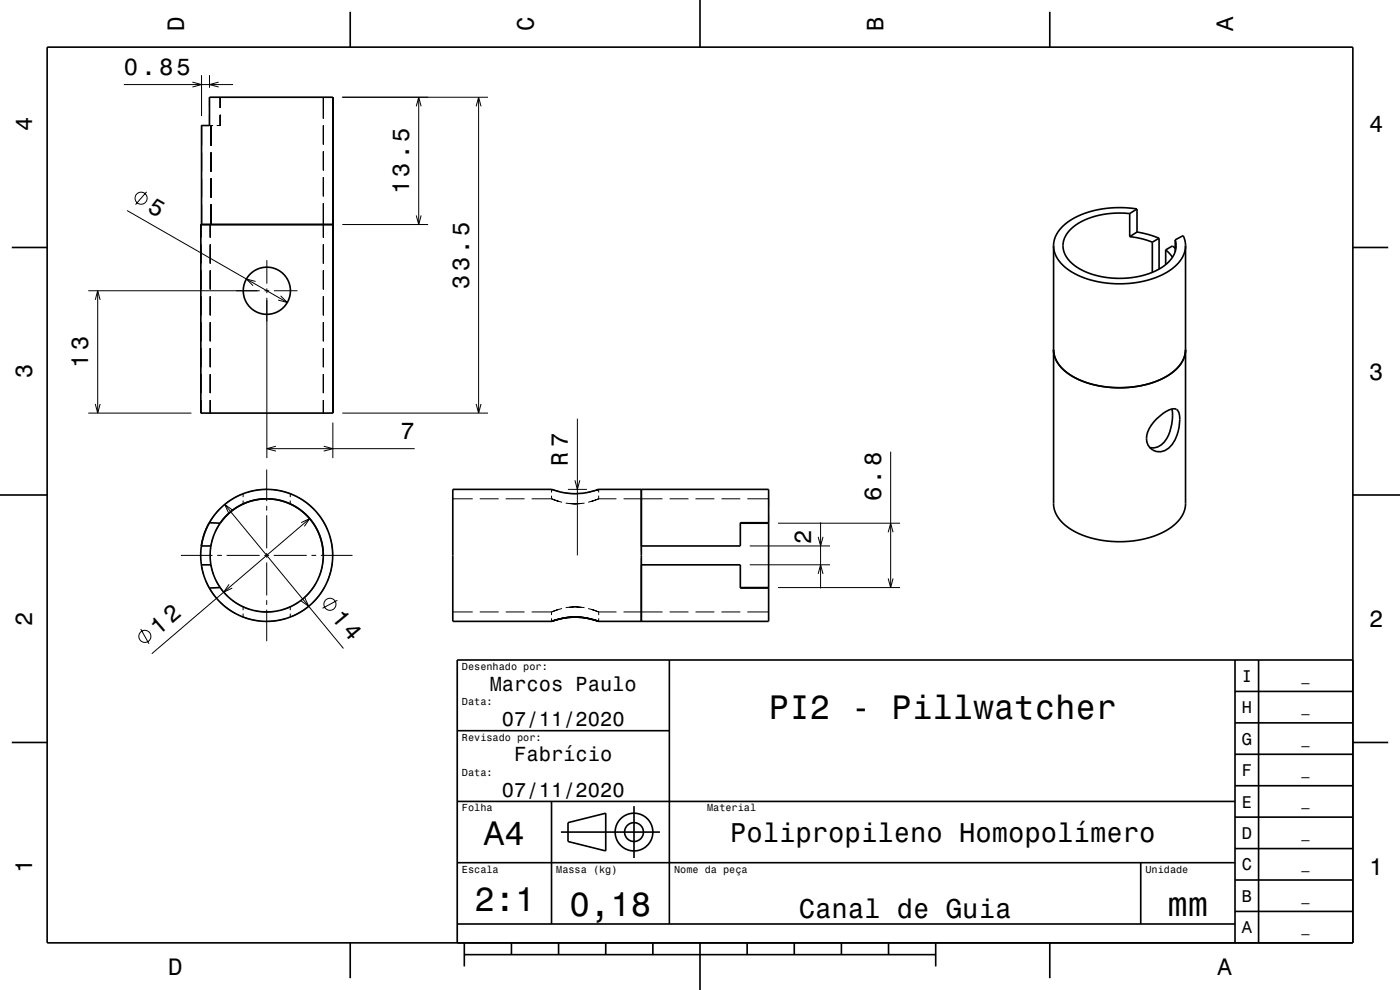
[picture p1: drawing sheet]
<svg xmlns="http://www.w3.org/2000/svg" width="297mm" height="210mm" viewBox="0 0 297 210" stroke-linecap="round" stroke-linejoin="round" font-family="sans-serif">
<g fill="none" stroke="#000" stroke-width=".21">
<path d="M26.3 17.9h23.1M40.8 17.4l2 .5-2 .6M42.8 15.9v8.7M44.4 15.9v2.7M46.4 17.4l-2 .5 2 .6M42.8 26.6v4.3M42.8 32.4v4M42.8 37.9v4M44.4 20.6v2.3M44.4 24.4v2.2h.8M44.8 26.6v4.3M44.8 32.4v4"/>
<path d="M44.8 37.9v4M46.7 24.4v2.2h-.7M46.7 20.6v2.3M68.6 20.6v4.5M68.6 26.6v4M68.6 32.1v4M68.6 37.6v4M72.6 20.6h30.9M88.3 22.6l.5-2 .5 2M88.8 20.6v27M101 22.6l.5-2 .5 2M101.5 20.6v67"/>
<path d="M27 44.7l33.9 19.5M31.1 40.7l-2.3 2.7M42.6 47.6v2.8M42.6 51.9v4M42.6 57.4v4M42.8 43.4v4.2M44.6 47.6v2.8M44.6 51.9v4M44.6 57.4v4M44.8 43.4v4.2M54.2 59.7l-1.9-.5 1.4 1.4M56.6 55.2v5"/>
<path d="M68.6 43.1v7.3M68.6 51.9v4M68.6 57.4v4M72.6 47.6h18.2M88.3 45.7l.5 1.9 .5-1.9M18.7 61.7h36.4M20.2 63.6l.5-1.9 .5 1.9M20.7 61.7v25.9M42.6 62.9v4M42.6 68.4v4M42.6 73.9v4M42.6 79.4v4"/>
<path d="M44.6 62.9v4M44.6 68.4v4M44.6 73.9v4M44.6 79.4v4M56.1 61.7h1M56.6 61.2v1M56.6 63.2v34M58.1 61.7h5M59.5 62.8l1.4 1.4-1.9-.5M68.6 62.9v4M68.6 68.4v4M68.6 73.9v4"/>
<path d="M68.6 79.4v4M18.7 87.6h21.9M20.2 85.7l.5 1.9 .5-1.9M42.6 84.9v2.7M44.6 84.9v2.7M56.6 99.6v6.7M56.6 95.2h31.4M58.5 94.7l-1.9 .5 1.9 .5M68.6 84.9v2.7M68.7 94.7l1.9 .5-1.9 .5M70.6 89.6v7.6M72.6 87.6h30.9"/>
<path d="M101 85.7l.5 1.9 .5-1.9M122.5 88.8v29M188.9 95.8v28.8M38.4 117.8h6.7M42.7 119.8l.4 2M44.7 119.8l.5 1.9M45.2 114.1l-.5 1.7M46.1 117.8h1M46.7 107.9l-1.2 1.3-1.1 1.7M46.7 111l-1 1.7M47.7 107l25.2 30.6M48.1 117.8h7"/>
<path d="M49.3 108.2l-1.6-1.2 .8 1.8M51.2 104.9l-1.8 .9-1.6 1.1M51.6 104.7v.8M51.6 106.2v.7M56.1 117.8h1M56.5 103.8l-1.9 .2-2 .4M56.6 107.3v1M56.6 109.3v7M56.6 117.3v1M56.6 119.3v7M58 103.9l2 .3 1.9 .7M58.1 117.8h7"/>
<path d="M61.6 104.7v.8M61.6 106.2v.7M63.3 105.5l1.6 1.1 1.6 1.3M63.9 110.9l1.8-.9-1.1 1.7M65.7 110l-33.5 28.7M66.1 117.8h1M67.5 109l1.1 1.6 .9 1.8M68.1 117.8h6.7M68.6 118.5a12.1 12.1 0 0 1-.9 3.9M68.6 117.8v.1M70 113.8l.4 2 .2 2M70.5 119.3l-.4 1.9-.6 1.9"/>
<path d="M96.1 105.8h4.2M101.8 105.8h4M107.3 105.8h4M117 105.1v.7h-4.2M118.5 104.3l-1.5-.5v.7M118.6 106.4l-1.6-.6 2.2 .7M120 104.6l3.1 .1M120 106.7l2 .2M120.5 103.8h4M120.7 106.8l1.3 .1M122 101.9l.5 1.9 .5-1.9M123.3 106.8l-1.3 .1"/>
<path d="M124 106.7l-2 .2M125.5 106.4l1.5-.6-2.2 .7M126.5 104l-1.9 .5M127 105.1v.7h3.8M127 103.8v.7M132.3 105.8h8.3M136.1 115.6v1.4M136.1 118.4v1.4M142.1 105.8h4M147.6 105.8h4M153.1 105.8h4M158.6 105.8h4.5v1.7"/>
<path d="M159.1 119.8h17M159.1 115.8h17M163.1 109.3v1.7M165.1 111h25.8M173.6 113.9l.5 1.9 .5-1.9M174.1 110.8v14M188.4 112.9l.5-1.9 .6 1.9M29.9 133.4l1.7 3.1M43.6 123.2l.9 1.8 1.2 1.6M45.8 123.1a12.1 12.1 0 0 0 2.4 3.3M46.7 127.7l1.5 1.3 1.7 1.1M48.6 124l-1.1 1.6 1.8-.9"/>
<path d="M49.3 127.3a12.2 12.2 0 0 0 3.5 1.9M51.2 130.8l1.9 .6 2 .3M51.6 128.7v.7M51.6 130.2v.7M54.3 129.6a12 12 0 0 0 3.9 .1M56.6 127.3v1M56.6 129.3v6.7M60.5 131.2l-1.9 .5-2 .1M61.6 128.7v.7M61.6 130.2v.7M63.3 127.7a11.9 11.9 0 0 1-3.6 1.7M64.7 126.8l.8 1.8-1.6-1.2"/>
<path d="M65.4 128.7l-1.7 1.1-1.7 .9M67 123.7a12.1 12.1 0 0 1-2.5 3.1M68.9 124.5l-1.1 1.7-1.3 1.5M71.6 127.3l-3.2 1.7M96.1 129.8h4.2M101.8 129.8h4M107.3 129.8h4M112.8 129.8h4.2v.7M117 131.1v.7M119.2 129.1l-2.2 .7 1.6-.5M122 128.7l-2 .2M122 128.7l2 .2"/>
<path d="M122 128.7l-1.3 .1M122 128.7l1.3 .1M124.8 129.1l2.2 .7-1.5-.5M127 131.1v.7M130.8 129.8h-3.8v.7M132.3 129.8h8.3M142.1 129.8h4M147.6 129.8h4M153.1 129.8h4M158.6 129.8h4.5M163.1 124.6v.1M165.1 124.6h25.8"/>
<path d="M173.6 121.7l.5-1.9 .5 1.9M188.4 122.7l.5 1.9 .6-1.9"/>
<circle cx="29.9" cy="42" r="1.28"/>
<circle cx="30.7" cy="135" r="1.28"/>
<circle cx="70" cy="128.2" r="1.28"/>
</g>
<g fill="none" stroke="#000" stroke-width=".35">
<path d="M10 10h277v190h-277zM74.3 2.5v7.5M148.5 0v10M222.7 2.5v7.5M2.5 52.5h7.5M42.8 47.6v-21h1.6v-6h26.2v67h-28v-40h28M223.5 52.1l.3 1.6 .8 1.5 1.3 1.4 1.5 1.1 2.1 1.1 2.2 .7 2.4 .5 3.2 .2 2.7-.1 2.6-.5 2.3-.6 2.3-1.1 1.8-1.2 1.3-1.4 .9-1.5 .3-1.7M223.5 52.1v54.9l.1 .8 .5 1.4 1 1.4 1.4 1.2 1.7 1 2 .9 2.2 .6 2.4 .5 2.5 .1 2.5-.1 2.6-.4 2.3-.6 2-.9 1.9-1.1 1.3-1.2 1-1.4 .5-1.2 .1-1.2v-54.7M239.7 45.3h-4l-2.2 .3-1.8 .5-1.9 .7-1.2 .7-1.2 .9-1.1 1.2a4.6 4.6 0 0 0 1.5 6.6l2.4 1.4 2.6 .9 3.1 .5h3l3.1-.5 2.6-.8 2.4-1.3 1.6-1.6a4.3 4.3 0 0 0 .7-3.9M239.7 50.2l2.4 .4 2.4 .8M239.7 45.3v4.9M241.2 44.3l-3.2-.3-3.2 .2-3.1 .6-2.6 .9-2.3 1.2-1.8 1.6-1.1 1.8-.4 1.8"/>
<path d="M241.2 49.2l2.3 .5 2.4 .8M241.2 44.3v4.9M241.2 44.3l-1.5 1M241.2 49.2l-1.5 1M244.5 51.4v6.4M245.9 50.5v6.6M245.9 50.5l-1.4 .9M247.3 53l1.4 1.6M247.3 53v3.1M249.3 50.9l1.7-.9 .4 1.1 .1 1M249.3 52.7l-.6-.5-1.4 .8M249.3 50.9v2.5"/>
<path d="M287 52.5h7.5M223.5 74.2l.3 1.5 .8 1.6 1.3 1.4 1.7 1.2 2.1 1 2.7 .8 2.4 .4 2.7 .2 2.7-.2 2.7-.5 2.4-.7 2.1-1 1.8-1.2 1.2-1.4 .8-1.6 .3-1.5M245.4 88.8a6.7 6.7 0 0 1 3.6-2.1 1.24 1.24 0 0 1 1.2 1.5 8.9 8.9 0 0 1-2.2 6.8 2.85 2.85 0 0 1-3.7 .3 2.85 2.85 0 0 1-.8-3.6 7.9 7.9 0 0 1 1.9-2.9zM248.6 86.8a9.6 9.6 0 0 1-1.6 7 3.1 3.1 0 0 1-3.1 1.2M0 105h10M42.7 119.8l.7 2.7 1 2.2M42.7 119.8h2M44.4 110.9l1.4-2 1.6-1.7 1.6-1.2 2.2-1.1 2.1-.7 2.3-.4 2.4 .1 2 .3 2.4 .9 1.7 .9 2 1.5 1.4 1.5 1.2 1.9 1.1 2.2 .6 2.2 .2 2.2-.2 2.3-.5 2.2-.9 2.3-1.2 1.9-1.5 1.7-1.7 1.4-2.2 1.2-2.1 .8-2.2 .4-2.3 .1-2.2-.3-2.4-.8-2-1-1.8-1.3-1.7-1.8-1.3-1.9M44.4 110.9l-1 2.2-.7 2.7h2M44.4 110.9l-1 2.2-.6 2.2-.2 2.3 .1 2.2M44.4 110.9l2.3 .1M44.7 119.8a12 12 0 0 0 2 4.8"/>
<path d="M44.7 115.8a11.9 11.9 0 0 0 0 4M46.7 111l.1-.1a12 12 0 0 1 17.8-2 12 12 0 0 1-.1 17.9 12 12 0 0 1-17.8-2.2M46.7 111a12 12 0 0 0-2 4.8M46.7 111a12 12 0 0 1 13.5-4.6 12 12 0 0 1 8.4 11.4M126.5 104l.5-.2a14 14 0 0 1-10 0h-20.9v28h20.9M127 103.8h36.1v28h-36.1M136.1 119.8h21v4.9h6M136.1 103.8v28M157.1 111h6M163.1 110.9h-6v4.9h-21M287 105h10M46.7 124.6l-2.3 .1"/>
<path d="M117 131.8a14.7 14.7 0 0 1 5-.9 14.6 14.6 0 0 0-5 .9zM122 130.9a14.6 14.6 0 0 1 5 .9 14.7 14.7 0 0 0-5-.9zM142 140v56M157.1 124.6h6M262 140v60M267 140v60M287 140h-190v60M2.5 157.5h7.5M97 155h45M262 153.3h25M262 146.7h25M287 157.5h7.5"/>
<path d="M97 170h165M117 170v26M119 176.5h21M120.5 174.5l8-2v8l-8-2zM134.5 171v11M262 173.3h25M262 166.7h25M262 160h25M97 196h165M97 183h165M242 183v13M262 193.3h25"/>
<path d="M262 186.7h25M262 180h25M74.3 200v7.5M98.5 202.5h100M98.5 200v5M108.5 200v2.5M118.5 200v2.5M128.5 200v2.5M138.5 200v2.5M148.5 200v10M158.5 200v2.5M168.5 200v2.5"/>
<path d="M178.5 200v2.5M188.5 200v2.5M198.5 200v5M222.7 200v7.5"/>
<circle cx="56.6" cy="61.7" r="5"/>
<circle cx="134.5" cy="176.5" r="2"/>
<circle cx="134.5" cy="176.5" r="4"/>
</g>
<g font-size="7.2">
<text x="163.1" y="152.6">PI2 - Pillwatcher</text>
<text x="102.7" y="179.3">A4</text>
<text x="100.6" y="193.2">2:1</text>
<text x="120.8" y="194.3">0,18</text>
<text x="247.7" y="194.3">mm</text>
</g>
<g font-size="5.8">
<text x="154.9" y="178.6">Polipropileno Homopolímero</text>
<text x="169.4" y="194.6">Canal de Guia</text>
</g>
<g font-size="5.1">
<text x="31" y="44.7" transform="rotate(30 31 44.7)">5</text>
<text x="70.1" y="131.1" transform="rotate(50 70.1 131.1)">14</text>
</g>
<g font-size="5">
<text x="39" y="6.5" transform="rotate(-90 39 6.5)">D</text>
<text x="113.2" y="6.5" transform="rotate(-90 113.2 6.5)">C</text>
<text x="187.4" y="6.5" transform="rotate(-90 187.4 6.5)">B</text>
<text x="261.6" y="6.5" transform="rotate(-90 261.6 6.5)">A</text>
<text x="26.3" y="15.9">0.85</text>
<text x="6.8" y="27.8" transform="rotate(-90 6.8 27.8)">4</text>
<text x="290.5" y="28.1">4</text>
<text x="86.8" y="41.3" transform="rotate(-90 86.8 41.3)">13.5</text>
<text x="99.5" y="61.2" transform="rotate(-90 99.5 61.2)">33.5</text>
<text x="6.8" y="80.3" transform="rotate(-90 6.8 80.3)">3</text>
<text x="18.7" y="78" transform="rotate(-90 18.7 78)">13</text>
<text x="290.5" y="80.6">3</text>
<text x="84.9" y="93.2">7</text>
<text x="120.5" y="98.8" transform="rotate(-90 120.5 98.8)">R 7</text>
<text x="186.9" y="106.3" transform="rotate(-90 186.9 106.3)">6.8</text>
<text x="172.1" y="115.5" transform="rotate(-90 172.1 115.5)">2</text>
<text x="6.8" y="132.8" transform="rotate(-90 6.8 132.8)">2</text>
<text x="33.6" y="134.8" transform="rotate(-41 33.6 134.8)">12</text>
<text x="290.5" y="133.1">2</text>
<text x="6.8" y="185.3" transform="rotate(-90 6.8 185.3)">1</text>
<text x="290.5" y="185.6">1</text>
<text x="35.7" y="206.8">D</text>
<text x="258.3" y="206.8">A</text>
</g>
<g font-size="4.3">
<text x="103.9" y="146.5">Marcos Paulo</text>
<text x="106.5" y="154">07/11/2020</text>
<text x="109.1" y="161.5">Fabrício</text>
<text x="106.5" y="169">07/11/2020</text>
</g>
<g font-size="3.6">
<text x="263.4" y="144.6">I</text>
<text x="263.4" y="151.3">H</text>
<text x="263.4" y="158">G</text>
<text x="263.4" y="164.6">F</text>
<text x="263.4" y="171.3">E</text>
<text x="263.4" y="178">D</text>
<text x="263.4" y="184.6">C</text>
<text x="263.4" y="191.3">B</text>
<text x="263.4" y="198">A</text>
</g>
<g font-size="2.9">
<text x="276.1" y="144.4">_</text>
<text x="276.1" y="151">_</text>
<text x="276.1" y="157.7">_</text>
<text x="276.1" y="164.4">_</text>
<text x="276.1" y="171">_</text>
<text x="276.1" y="177.7">_</text>
<text x="276.1" y="184.4">_</text>
<text x="276.1" y="191.1">_</text>
<text x="276.1" y="197.7">_</text>
</g>
<g font-size="2.2">
<text x="98" y="142.1">Desenhado por:</text>
<text x="98" y="149.6">Data:</text>
<text x="98" y="157.1">Revisado por:</text>
<text x="98" y="164.6">Data:</text>
<text x="98" y="172.1">Folha</text>
<text x="150" y="172.1">Material</text>
<text x="98" y="185.1">Escala</text>
<text x="118" y="185.1">Massa (kg)</text>
<text x="143" y="185.1">Nome da peça</text>
<text x="243" y="185.1">Unidade</text>
</g>
</svg>
